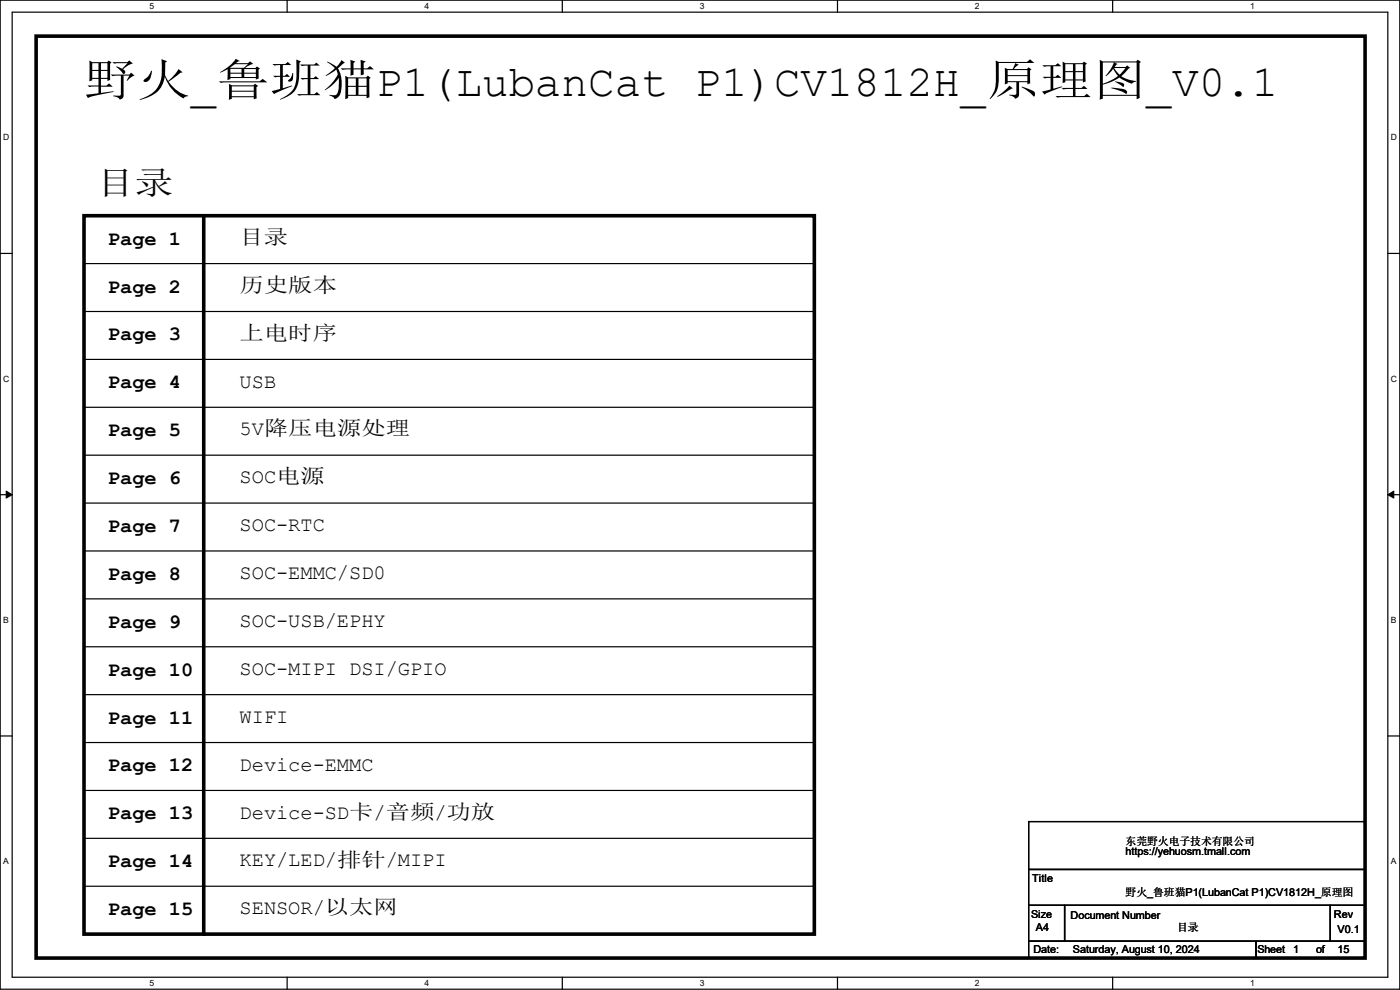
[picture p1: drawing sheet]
<svg xmlns="http://www.w3.org/2000/svg" width="297mm" height="210mm" viewBox="0 0 297 210" stroke-linecap="round" stroke-linejoin="round" font-family="sans-serif">
<path d="M0 0h297v209.8h-297zM2.6 2.6h291.8v204.7h-291.8z" fill="none" stroke="#000" stroke-width=".25"/>
<g fill="#fff">
<path d="M31.7 .3h1v2h-1z"/>
<path d="M31.7 207.6h1v1.9h-1z"/>
</g>
<path d="M60.9 0v2.6M60.9 207.3v2.5" fill="none" stroke="#000" stroke-width=".25"/>
<g fill="#fff">
<path d="M90.1 .3h1v2h-1z"/>
<path d="M90.1 207.6h1v1.9h-1z"/>
</g>
<path d="M119.3 0v2.6M119.3 207.3v2.5" fill="none" stroke="#000" stroke-width=".25"/>
<g fill="#fff">
<path d="M148.5 .3h.9v2h-.9z"/>
<path d="M148.5 207.6h.9v1.9h-.9z"/>
</g>
<path d="M177.7 0v2.6M177.7 207.3v2.5" fill="none" stroke="#000" stroke-width=".25"/>
<g fill="#fff">
<path d="M206.8 .3h1v2h-1z"/>
<path d="M206.8 207.6h1v1.9h-1z"/>
</g>
<path d="M236.1 0v2.6M236.1 207.3v2.5" fill="none" stroke="#000" stroke-width=".25"/>
<g fill="#fff">
<path d="M265.2 .3h1v2h-1z"/>
<path d="M265.2 207.6h1v1.9h-1z"/>
<path d="M.7 28.2h1.2v1.9h-1.2z"/>
<path d="M295.1 28.2h1.2v1.9h-1.2z"/>
<path d="M.7 79.3h1.2v2h-1.2z"/>
<path d="M295.1 79.3h1.2v2h-1.2z"/>
</g>
<path d="M0 53.8h2.6M294.4 53.8h2.6" fill="none" stroke="#000" stroke-width=".25"/>
<g fill="#fff">
<path d="M.7 130.5h1.2v2h-1.2z"/>
<path d="M295.1 130.5h1.1v2h-1.1z"/>
</g>
<path d="M0 104.9h2.6M294.4 104.9h2.6" fill="none" stroke="#000" stroke-width=".25"/>
<path d="M1.3 104.2l1.3 .7-1.3 .8zM294.4 104.9l1.3-.7v1.5z" fill="#000" stroke="#000" stroke-width=".21"/>
<g fill="#fff">
<path d="M.7 181.7h1.2v2h-1.2z"/>
<path d="M295.1 181.7h1.1v2h-1.1z"/>
</g>
<g fill="none" stroke="#000" stroke-width=".25">
<path d="M17.8 55.9h155M172.8 55.9h.1M17.8 66.1h155M17.8 76.2h155M172.8 66.1h.1M172.8 76.2h.1M17.8 86.4h155M17.8 96.6h155M172.8 86.4h.1M172.8 96.6h.1M17.8 106.7h155M17.8 116.9h155"/>
<path d="M172.8 106.7h.1M172.8 116.9h.1M17.8 127h155M17.8 137.2h155M172.8 127h.1M172.8 137.2h.1M0 156.1h2.6M17.8 147.4h155M17.8 157.5h155M172.8 147.4h.1M172.8 157.5h.1M294.4 156.1h2.6"/>
<path d="M17.8 177.8h155M17.8 167.7h155M172.8 177.8h.1M172.8 167.7h.1M218.2 174.3h71.4v10.1h-71.4zM17.8 188h155M172.8 188h.1M218.2 184.4h71.4v7.7h-71.4zM218.2 192.1h7.6v7.6h-7.6zM218.2 199.7h48.3v3.5h-48.3zM225.8 192.1h56.4v7.6h-56.4zM266.5 199.7h23.1v3.5h-23.1z"/>
<path d="M282.2 192.1h7.4v7.6h-7.4z"/>
</g>
<path d="M7.7 7.7h281.9v195.5h-281.9zM17.8 45.8h155v152.4h-155zM43.2 45.8v152.4" fill="none" stroke="#000" stroke-width=".76"/>
<circle cx="43.2" cy="198.2" r=".38" fill="#000"/>
<text font-size="9.4" x="17.8" y="20.3">野火_鲁班猫P1(LubanCat P1)CV1812H_原理图_V0.1</text>
<text font-size="6.9" x="20.4" y="41.1">目录</text>
<g font-size="4.3">
<text x="22.9" y="51.9">Page 1</text>
<text x="50.8" y="51.7">目录</text>
<text x="22.9" y="62.1">Page 2</text>
<text x="50.8" y="61.9">历史版本</text>
<text x="22.9" y="72.2">Page 3</text>
<text x="50.8" y="72.1">上电时序</text>
<text x="22.9" y="82.4">Page 4</text>
<text x="50.8" y="82.2">USB</text>
<text x="22.9" y="92.5">Page 5</text>
<text x="50.8" y="92.4">5V降压电源处理</text>
<text x="22.9" y="102.7">Page 6</text>
<text x="50.8" y="102.5">SOC电源</text>
<text x="22.9" y="112.9">Page 7</text>
<text x="50.8" y="112.7">SOC-RTC</text>
<text x="22.9" y="123">Page 8</text>
<text x="50.8" y="122.9">SOC-EMMC/SD0</text>
<text x="22.9" y="133.2">Page 9</text>
<text x="50.8" y="133">SOC-USB/EPHY</text>
<text x="22.9" y="143.3">Page 10</text>
<text x="50.8" y="143.2">SOC-MIPI DSI/GPIO</text>
<text x="22.9" y="153.5">Page 11</text>
<text x="50.8" y="153.3">WIFI</text>
<text x="22.9" y="163.7">Page 12</text>
<text x="50.8" y="163.5">Device-EMMC</text>
<text x="22.9" y="173.8">Page 13</text>
<text x="50.8" y="173.7">Device-SD卡/音频/功放</text>
<text x="22.9" y="184">Page 14</text>
<text x="50.8" y="183.8">KEY/LED/排针/MIPI</text>
<text x="22.9" y="194.1">Page 15</text>
<text x="50.8" y="194">SENSOR/以太网</text>
</g>
<g font-size="2.3">
<text x="238.8" y="179.2">东莞野火电子技术有限公司</text>
<text x="238.8" y="181.4">https://yehuosm.tmall.com</text>
<text x="219" y="187">Title</text>
<text x="238.8" y="190.1">野火_鲁班猫P1(LubanCat P1)CV1812H_原理图</text>
<text x="218.7" y="194.6">Size</text>
<text x="219.8" y="197.4">A4</text>
<text x="227.1" y="194.9">Document Number</text>
<text x="249.7" y="197.4">目录</text>
<text x="283" y="194.6">Rev</text>
<text x="283.8" y="197.9">V0.1</text>
<text x="219.2" y="202.3">Date:</text>
<text x="227.6" y="202.3">Saturday, August 10, 2024</text>
<text x="266.8" y="202.3">Sheet</text>
<text x="274.4" y="202.3">1</text>
<text x="279.2" y="202.3">of</text>
<text x="283.8" y="202.3">15</text>
</g>
<g font-size="1.8">
<text x="31.7" y="1.9">5</text>
<text x="90.1" y="1.9">4</text>
<text x="148.5" y="1.9">3</text>
<text x="206.8" y="1.9">2</text>
<text x="265.2" y="1.9">1</text>
<text x=".7" y="29.8">D</text>
<text x="295.1" y="29.8">D</text>
<text x=".7" y="80.9">C</text>
<text x="295.1" y="80.9">C</text>
<text x=".7" y="132.1">B</text>
<text x="295.1" y="132.1">B</text>
<text x=".7" y="183.3">A</text>
<text x="295.1" y="183.3">A</text>
<text x="31.7" y="209.2">5</text>
<text x="90.1" y="209.2">4</text>
<text x="148.5" y="209.2">3</text>
<text x="206.8" y="209.2">2</text>
<text x="265.2" y="209.2">1</text>
</g>
</svg>
